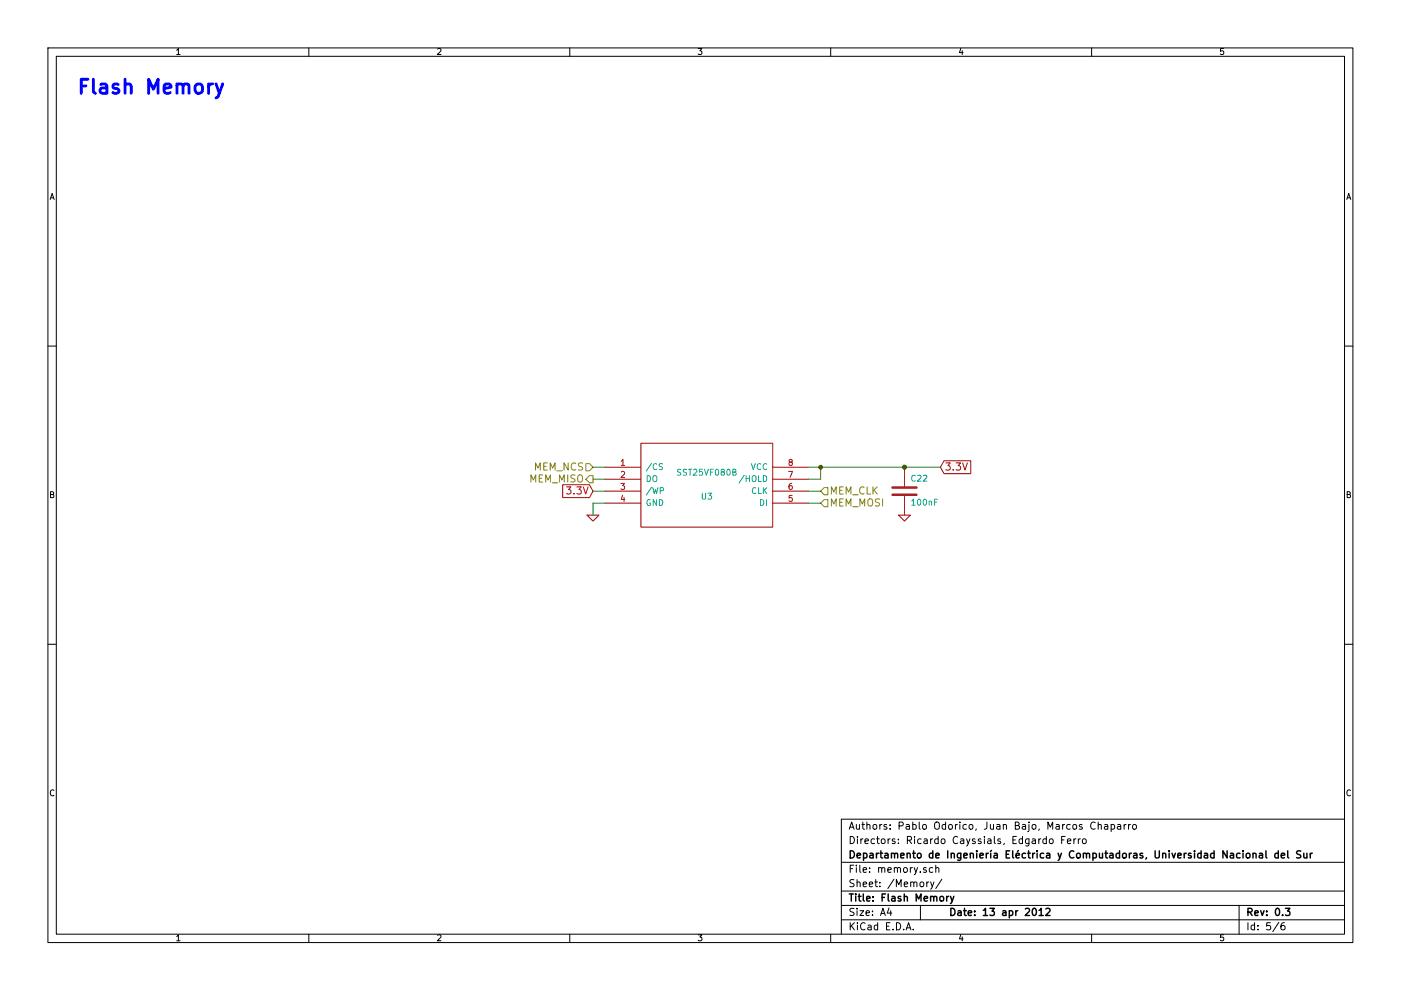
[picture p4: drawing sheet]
EESchema Schematic File Version 2  date Fri 13 Apr 2012 01:18:07 AM ART
LIBS:power
LIBS:device
LIBS:transistors
LIBS:conn
LIBS:linear
LIBS:regul
LIBS:74xx
LIBS:special
LIBS:analog_switches
LIBS:audio
LIBS:interface
LIBS:digital-audio
LIBS:opto
LIBS:BTM511
LIBS:SRF02
LIBS:W25Q80BV
LIBS:STM32F100RBT6B
LIBS:LD1117xx
LIBS:sonar_board-cache
EELAYER 25  0
EELAYER END
$Descr A4 11693 8268
encoding utf-8
Sheet 5 6
Title "Flash Memory"
Date "13 apr 2012"
Rev "0.3"
Comp "Departamento de Ingeniería Eléctrica y Computadoras, Universidad Nacional del Sur"
Comment1 "Directors: Ricardo Cayssials, Edgardo Ferro"
Comment2 "Authors: Pablo Odorico, Juan Bajo, Marcos Chaparro"
Comment3 ""
Comment4 ""
$EndDescr
$Comp
L W25Q80BV U3
U 1 1
P 5900 4050
F 0 "U3" H 5900 3950 50  0000 C CNN
F 1 "SST25VF080B" H 5900 4150 50  0000 C CNN
F 2 "MODULE" H 5900 4050 50  0001 C CNN
F 3 "DOCUMENTATION" H 5900 4050 50  0001 C CNN
F 4 "SST25VF080B-80-4I-SAE" H 5900 4050 60  0001 C CNN "mfg#"
	1    5900 4050
	1    0    0    -1  
$EndComp
Text GLabel 4950 4100 0    60   Input ~ 0
3.3V
Text GLabel 7850 3900 2    60   Input ~ 0
3.3V
Text HLabel 6850 4100 2    60   Input ~ 0
MEM_CLK
Text HLabel 6850 4200 2    60   Input ~ 0
MEM_MOSI
Text HLabel 4950 3900 0    60   Input ~ 0
MEM_NCS
Text HLabel 4950 4000 0    60   Output ~ 0
MEM_MISO
$Comp
L GND #PWR023
U 1 1
P 4950 4300
F 0 "#PWR023" H 4950 4300 30  0001 C CNN
F 1 "GND" H 4950 4230 30  0001 C CNN
	1    4950 4300
	1    0    0    -1  
$EndComp
$Comp
L C C22
U 1 1
P 7550 4100
F 0 "C22" H 7600 4200 50  0000 L CNN
F 1 "100nF" H 7600 4000 50  0000 L CNN
F 4 "C0603C104K4RACTU" H 7550 4100 60  0001 C CNN "mfg#"
	1    7550 4100
	1    0    0    -1  
$EndComp
$Comp
L GND #PWR024
U 1 1
P 7550 4300
F 0 "#PWR024" H 7550 4300 30  0001 C CNN
F 1 "GND" H 7550 4230 30  0001 C CNN
	1    7550 4300
	1    0    0    -1  
$EndComp
Wire Wire Line
	5050 4100 4950 4100
Wire Wire Line
	6850 4000 6750 4000
Wire Wire Line
	6750 4100 6850 4100
Wire Wire Line
	6750 4200 6850 4200
Wire Wire Line
	5050 3900 4950 3900
Wire Wire Line
	5050 4000 4950 4000
Wire Wire Line
	5050 4200 4950 4200
Wire Wire Line
	4950 4200 4950 4300
Wire Wire Line
	6750 3900 7850 3900
Wire Wire Line
	6850 4000 6850 3900
Connection ~ 6850 3900
Wire Wire Line
	7550 3900 7550 3900
Connection ~ 7550 3900
Connection ~ 7550 3900
Text Notes 650  800  0    118  ~ 24
Flash Memory
$EndSCHEMATC
